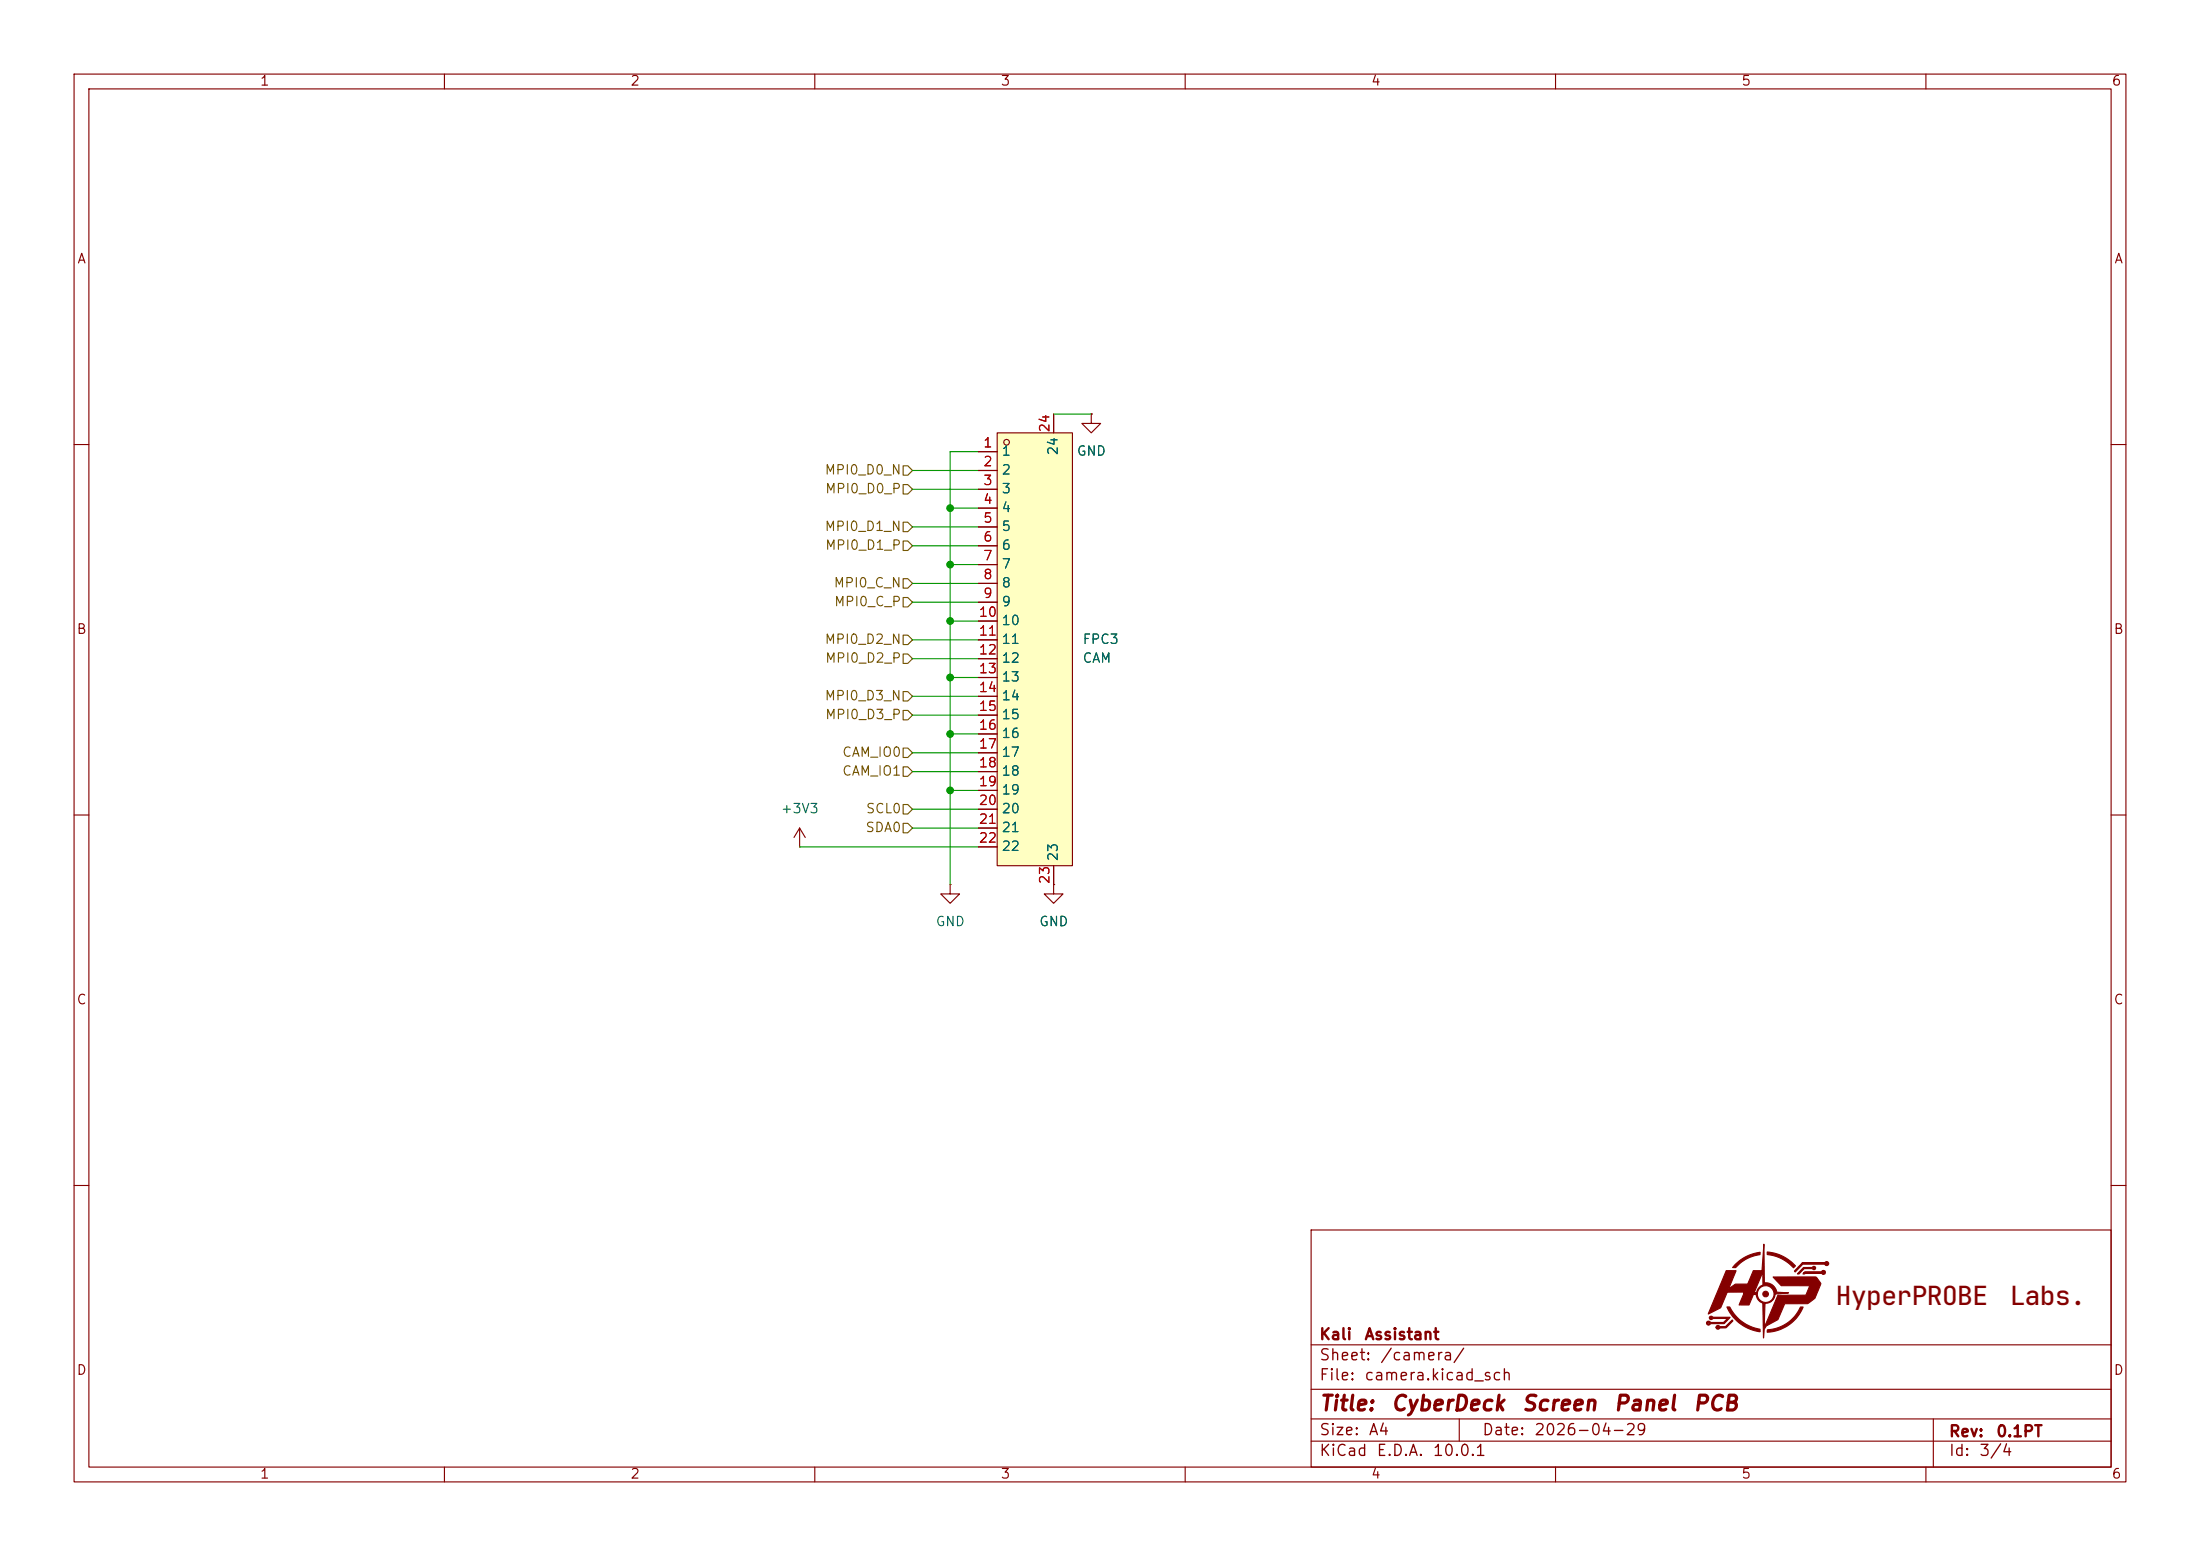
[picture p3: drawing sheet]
(kicad_sch
 (version 20260306)
 (generator "eeschema")
 (generator_version "10.0")
 (paper "A4")
 (title_block
  (title "CyberDeck Screen Panel PCB")
  (date "2026-04-29")
  (rev "0.1PT")
  (company "Kali Assistant"))
 (lib_symbols
  (symbol "FH34SRJ-22S-0.5SH(50):FH34SRJ-22S-0.5SH" (exclude_from_sim no) (in_bom yes) (on_board yes)
   (in_pos_files yes)
   (duplicate_pin_numbers_are_jumpers no)
   (property "Reference" "FPC" (at 0 36.83 0) (show_name no) (do_not_autoplace no) (effects (font (size 1.27 1.27))))
   (property "Value" "FH34SRJ-22S-0.5SH" (at 0 -36.83 0) (show_name no) (do_not_autoplace no) (effects (font (size 1.27 1.27))))
   (property "Footprint" "FH34SRJ-22S-0:FFC-SMD_22P-P0.50_HRS_FH34SRJ-22S-0.5SH" (at 0 -39.37 0) (show_name no) (do_not_autoplace no) (hide yes) (effects (font (size 1.27 1.27))))
   (property "Datasheet" "https://www.lcsc.com/datasheet/C2889325.pdf" (at 0 -41.91 0) (show_name no) (do_not_autoplace no) (hide yes) (effects (font (size 1.27 1.27))))
   (property "Description" "" (at 0 0 0) (show_name no) (do_not_autoplace no) (hide yes) (effects (font (size 1.27 1.27))))
   (property "Manufacturer" "HRS(广濑)" (at 0 -44.45 0) (show_name no) (do_not_autoplace no) (hide yes) (effects (font (size 1.27 1.27))))
   (property "MPN" "FH34SRJ-22S-0.5SH(50)" (at 0 -46.99 0) (show_name no) (do_not_autoplace no) (hide yes) (effects (font (size 1.27 1.27))))
   (property "LCSC Part" "C2889325" (at 0 -49.53 0) (show_name no) (do_not_autoplace no) (hide yes) (effects (font (size 1.27 1.27))))
   (symbol "FH34SRJ-22S-0.5SH_0_1"
    (rectangle (start -3.81 29.21) (end 6.35 -29.21) (stroke (width 0) (type default)) (fill (type background)))
    (circle (center -2.54 27.94) (radius 0.38) (stroke (width 0) (type default)) (fill (type none)))
    (pin unspecified line (at -6.35 26.67 0) (length 2.54) (name "1" (effects (font (size 1.27 1.27)))) (number "1" (effects (font (size 1.27 1.27)))))
    (pin unspecified line (at -6.35 24.13 0) (length 2.54) (name "2" (effects (font (size 1.27 1.27)))) (number "2" (effects (font (size 1.27 1.27)))))
    (pin unspecified line (at -6.35 21.59 0) (length 2.54) (name "3" (effects (font (size 1.27 1.27)))) (number "3" (effects (font (size 1.27 1.27)))))
    (pin unspecified line (at -6.35 19.05 0) (length 2.54) (name "4" (effects (font (size 1.27 1.27)))) (number "4" (effects (font (size 1.27 1.27)))))
    (pin unspecified line (at -6.35 16.51 0) (length 2.54) (name "5" (effects (font (size 1.27 1.27)))) (number "5" (effects (font (size 1.27 1.27)))))
    (pin unspecified line (at -6.35 13.97 0) (length 2.54) (name "6" (effects (font (size 1.27 1.27)))) (number "6" (effects (font (size 1.27 1.27)))))
    (pin unspecified line (at -6.35 11.43 0) (length 2.54) (name "7" (effects (font (size 1.27 1.27)))) (number "7" (effects (font (size 1.27 1.27)))))
    (pin unspecified line (at -6.35 8.89 0) (length 2.54) (name "8" (effects (font (size 1.27 1.27)))) (number "8" (effects (font (size 1.27 1.27)))))
    (pin unspecified line (at -6.35 6.35 0) (length 2.54) (name "9" (effects (font (size 1.27 1.27)))) (number "9" (effects (font (size 1.27 1.27)))))
    (pin unspecified line (at -6.35 3.81 0) (length 2.54) (name "10" (effects (font (size 1.27 1.27)))) (number "10" (effects (font (size 1.27 1.27)))))
    (pin unspecified line (at -6.35 1.27 0) (length 2.54) (name "11" (effects (font (size 1.27 1.27)))) (number "11" (effects (font (size 1.27 1.27)))))
    (pin unspecified line (at -6.35 -1.27 0) (length 2.54) (name "12" (effects (font (size 1.27 1.27)))) (number "12" (effects (font (size 1.27 1.27)))))
    (pin unspecified line (at -6.35 -3.81 0) (length 2.54) (name "13" (effects (font (size 1.27 1.27)))) (number "13" (effects (font (size 1.27 1.27)))))
    (pin unspecified line (at -6.35 -6.35 0) (length 2.54) (name "14" (effects (font (size 1.27 1.27)))) (number "14" (effects (font (size 1.27 1.27)))))
    (pin unspecified line (at -6.35 -8.89 0) (length 2.54) (name "15" (effects (font (size 1.27 1.27)))) (number "15" (effects (font (size 1.27 1.27)))))
    (pin unspecified line (at -6.35 -11.43 0) (length 2.54) (name "16" (effects (font (size 1.27 1.27)))) (number "16" (effects (font (size 1.27 1.27)))))
    (pin unspecified line (at -6.35 -13.97 0) (length 2.54) (name "17" (effects (font (size 1.27 1.27)))) (number "17" (effects (font (size 1.27 1.27)))))
    (pin unspecified line (at -6.35 -16.51 0) (length 2.54) (name "18" (effects (font (size 1.27 1.27)))) (number "18" (effects (font (size 1.27 1.27)))))
    (pin unspecified line (at -6.35 -19.05 0) (length 2.54) (name "19" (effects (font (size 1.27 1.27)))) (number "19" (effects (font (size 1.27 1.27)))))
    (pin unspecified line (at -6.35 -21.59 0) (length 2.54) (name "20" (effects (font (size 1.27 1.27)))) (number "20" (effects (font (size 1.27 1.27)))))
    (pin unspecified line (at -6.35 -24.13 0) (length 2.54) (name "21" (effects (font (size 1.27 1.27)))) (number "21" (effects (font (size 1.27 1.27)))))
    (pin unspecified line (at -6.35 -26.67 0) (length 2.54) (name "22" (effects (font (size 1.27 1.27)))) (number "22" (effects (font (size 1.27 1.27)))))
    (pin unspecified line (at 3.81 -31.75 90) (length 2.54) (name "23" (effects (font (size 1.27 1.27)))) (number "23" (effects (font (size 1.27 1.27)))))
    (pin unspecified line (at 3.81 31.75 270) (length 2.54) (name "24" (effects (font (size 1.27 1.27)))) (number "24" (effects (font (size 1.27 1.27))))))
   (embedded_fonts no))
  (symbol "power:+3V3"
   (power global)
   (pin_numbers (hide yes))
   (pin_names
    (offset 0) (hide yes)) (exclude_from_sim no) (in_bom yes) (on_board yes)
   (in_pos_files yes)
   (duplicate_pin_numbers_are_jumpers no)
   (property "Reference" "#PWR" (at 0 -3.81 0) (show_name no) (do_not_autoplace no) (hide yes) (effects (font (size 1.27 1.27))))
   (property "Value" "+3V3" (at 0 3.556 0) (show_name no) (do_not_autoplace no) (effects (font (size 1.27 1.27))))
   (property "Footprint" "" (at 0 0 0) (show_name no) (do_not_autoplace no) (hide yes) (effects (font (size 1.27 1.27))))
   (property "Datasheet" "" (at 0 0 0) (show_name no) (do_not_autoplace no) (hide yes) (effects (font (size 1.27 1.27))))
   (property "Description" "Power symbol creates a global label with name \"+3V3\"" (at 0 0 0) (show_name no) (do_not_autoplace no) (hide yes) (effects (font (size 1.27 1.27))))
   (symbol "+3V3_0_1"
    (polyline (pts (xy -0.762 1.27) (xy 0 2.54)) (stroke (width 0) (type default)) (fill (type none)))
    (polyline (pts (xy 0 2.54) (xy 0.762 1.27)) (stroke (width 0) (type default)) (fill (type none)))
    (polyline (pts (xy 0 0) (xy 0 2.54)) (stroke (width 0) (type default)) (fill (type none))))
   (symbol "+3V3_1_1"
    (pin power_in line (at 0 0 90) (length 0) (name "" (effects (font (size 1.27 1.27)))) (number "1" (effects (font (size 1.27 1.27))))))
   (embedded_fonts no))
  (symbol "power:GND"
   (power global)
   (pin_numbers (hide yes))
   (pin_names
    (offset 0) (hide yes)) (exclude_from_sim no) (in_bom yes) (on_board yes)
   (in_pos_files yes)
   (duplicate_pin_numbers_are_jumpers no)
   (property "Reference" "#PWR" (at 0 -6.35 0) (show_name no) (do_not_autoplace no) (hide yes) (effects (font (size 1.27 1.27))))
   (property "Value" "GND" (at 0 -3.81 0) (show_name no) (do_not_autoplace no) (effects (font (size 1.27 1.27))))
   (property "Footprint" "" (at 0 0 0) (show_name no) (do_not_autoplace no) (hide yes) (effects (font (size 1.27 1.27))))
   (property "Datasheet" "" (at 0 0 0) (show_name no) (do_not_autoplace no) (hide yes) (effects (font (size 1.27 1.27))))
   (property "Description" "Power symbol creates a global label with name \"GND\" , ground" (at 0 0 0) (show_name no) (do_not_autoplace no) (hide yes) (effects (font (size 1.27 1.27))))
   (symbol "GND_0_1"
    (polyline (pts (xy 0 0) (xy 0 -1.27) (xy 1.27 -1.27) (xy 0 -2.54) (xy -1.27 -1.27) (xy 0 -1.27)) (stroke (width 0) (type default)) (fill (type none))))
   (symbol "GND_1_1"
    (pin power_in line (at 0 0 270) (length 0) (name "" (effects (font (size 1.27 1.27)))) (number "1" (effects (font (size 1.27 1.27))))))
   (embedded_fonts no)))
 (junction
  (at 128.27 83.82)
  (diameter 0)
  (color 0 0 0 0))
 (junction
  (at 128.27 91.44)
  (diameter 0)
  (color 0 0 0 0))
 (junction
  (at 128.27 106.68)
  (diameter 0)
  (color 0 0 0 0))
 (junction
  (at 128.27 68.58)
  (diameter 0)
  (color 0 0 0 0))
 (junction
  (at 128.27 99.06)
  (diameter 0)
  (color 0 0 0 0))
 (junction
  (at 128.27 76.2)
  (diameter 0)
  (color 0 0 0 0))
 (wire
  (pts (xy 128.27 99.06) (xy 128.27 106.68))
  (stroke (width 0) (type default)))
 (wire
  (pts (xy 123.19 104.14) (xy 132.08 104.14))
  (stroke (width 0) (type default)))
 (wire
  (pts (xy 142.24 55.88) (xy 147.32 55.88))
  (stroke (width 0) (type default)))
 (wire
  (pts (xy 128.27 99.06) (xy 132.08 99.06))
  (stroke (width 0) (type default)))
 (wire
  (pts (xy 123.19 101.6) (xy 132.08 101.6))
  (stroke (width 0) (type default)))
 (wire
  (pts (xy 128.27 60.96) (xy 128.27 68.58))
  (stroke (width 0) (type default)))
 (wire
  (pts (xy 128.27 91.44) (xy 132.08 91.44))
  (stroke (width 0) (type default)))
 (wire
  (pts (xy 123.19 86.36) (xy 132.08 86.36))
  (stroke (width 0) (type default)))
 (wire
  (pts (xy 123.19 63.5) (xy 132.08 63.5))
  (stroke (width 0) (type default)))
 (wire
  (pts (xy 132.08 106.68) (xy 128.27 106.68))
  (stroke (width 0) (type default)))
 (wire
  (pts (xy 128.27 91.44) (xy 128.27 99.06))
  (stroke (width 0) (type default)))
 (wire
  (pts (xy 123.19 71.12) (xy 132.08 71.12))
  (stroke (width 0) (type default)))
 (wire
  (pts (xy 123.19 111.76) (xy 132.08 111.76))
  (stroke (width 0) (type default)))
 (wire
  (pts (xy 132.08 83.82) (xy 128.27 83.82))
  (stroke (width 0) (type default)))
 (wire
  (pts (xy 107.95 114.3) (xy 132.08 114.3))
  (stroke (width 0) (type default)))
 (wire
  (pts (xy 123.19 73.66) (xy 132.08 73.66))
  (stroke (width 0) (type default)))
 (wire
  (pts (xy 123.19 66.04) (xy 132.08 66.04))
  (stroke (width 0) (type default)))
 (wire
  (pts (xy 123.19 81.28) (xy 132.08 81.28))
  (stroke (width 0) (type default)))
 (wire
  (pts (xy 128.27 68.58) (xy 132.08 68.58))
  (stroke (width 0) (type default)))
 (wire
  (pts (xy 123.19 78.74) (xy 132.08 78.74))
  (stroke (width 0) (type default)))
 (wire
  (pts (xy 123.19 88.9) (xy 132.08 88.9))
  (stroke (width 0) (type default)))
 (wire
  (pts (xy 128.27 68.58) (xy 128.27 76.2))
  (stroke (width 0) (type default)))
 (wire
  (pts (xy 128.27 76.2) (xy 132.08 76.2))
  (stroke (width 0) (type default)))
 (wire
  (pts (xy 128.27 76.2) (xy 128.27 83.82))
  (stroke (width 0) (type default)))
 (wire
  (pts (xy 123.19 93.98) (xy 132.08 93.98))
  (stroke (width 0) (type default)))
 (wire
  (pts (xy 123.19 96.52) (xy 132.08 96.52))
  (stroke (width 0) (type default)))
 (wire
  (pts (xy 123.19 109.22) (xy 132.08 109.22))
  (stroke (width 0) (type default)))
 (wire
  (pts (xy 128.27 83.82) (xy 128.27 91.44))
  (stroke (width 0) (type default)))
 (wire
  (pts (xy 128.27 106.68) (xy 128.27 119.38))
  (stroke (width 0) (type default)))
 (wire
  (pts (xy 132.08 60.96) (xy 128.27 60.96))
  (stroke (width 0) (type default)))
 (hierarchical_label "MPI0_D1_P"
  (shape input)
  (at 123.19 73.66 180)
  (effects (font (size 1.27 1.27)) (justify right)))
 (hierarchical_label "MPI0_D0_P"
  (shape input)
  (at 123.19 66.04 180)
  (effects (font (size 1.27 1.27)) (justify right)))
 (hierarchical_label "SCL0"
  (shape input)
  (at 123.19 109.22 180)
  (effects (font (size 1.27 1.27)) (justify right)))
 (hierarchical_label "CAM_IO1"
  (shape input)
  (at 123.19 104.14 180)
  (effects (font (size 1.27 1.27)) (justify right)))
 (hierarchical_label "MPI0_D2_N"
  (shape input)
  (at 123.19 86.36 180)
  (effects (font (size 1.27 1.27)) (justify right)))
 (hierarchical_label "MPI0_D0_N"
  (shape input)
  (at 123.19 63.5 180)
  (effects (font (size 1.27 1.27)) (justify right)))
 (hierarchical_label "MPI0_D1_N"
  (shape input)
  (at 123.19 71.12 180)
  (effects (font (size 1.27 1.27)) (justify right)))
 (hierarchical_label "MPI0_D3_P"
  (shape input)
  (at 123.19 96.52 180)
  (effects (font (size 1.27 1.27)) (justify right)))
 (hierarchical_label "MPI0_C_P"
  (shape input)
  (at 123.19 81.28 180)
  (effects (font (size 1.27 1.27)) (justify right)))
 (hierarchical_label "SDA0"
  (shape input)
  (at 123.19 111.76 180)
  (effects (font (size 1.27 1.27)) (justify right)))
 (hierarchical_label "MPI0_D3_N"
  (shape input)
  (at 123.19 93.98 180)
  (effects (font (size 1.27 1.27)) (justify right)))
 (hierarchical_label "MPI0_D2_P"
  (shape input)
  (at 123.19 88.9 180)
  (effects (font (size 1.27 1.27)) (justify right)))
 (hierarchical_label "CAM_IO0"
  (shape input)
  (at 123.19 101.6 180)
  (effects (font (size 1.27 1.27)) (justify right)))
 (hierarchical_label "MPI0_C_N"
  (shape input)
  (at 123.19 78.74 180)
  (effects (font (size 1.27 1.27)) (justify right)))
 (symbol
  (lib_id "power:GND")
  (at 142.24 119.38 0)
  (unit 1)
  (body_style 1)
  (exclude_from_sim no)
  (in_bom yes)
  (on_board yes)
  (in_pos_files yes)
  (dnp no)
  (fields_autoplaced yes)
  (property "Reference" "#PWR09" (at 142.24 125.73 0) (hide yes) (show_name no) (do_not_autoplace no) (effects (font (size 1.27 1.27))))
  (property "Value" "GND" (at 142.24 124.46 0) (show_name no) (do_not_autoplace no) (effects (font (size 1.27 1.27))))
  (property "Footprint" "" (at 142.24 119.38 0) (hide yes) (show_name no) (do_not_autoplace no) (effects (font (size 1.27 1.27))))
  (property "Datasheet" "" (at 142.24 119.38 0) (hide yes) (show_name no) (do_not_autoplace no) (effects (font (size 1.27 1.27))))
  (property "Description" "Power symbol creates a global label with name \"GND\" , ground" (at 142.24 119.38 0) (hide yes) (show_name no) (do_not_autoplace no) (effects (font (size 1.27 1.27))))
  (pin "1"))
 (symbol
  (lib_id "FH34SRJ-22S-0.5SH(50):FH34SRJ-22S-0.5SH")
  (at 138.43 87.63 0)
  (unit 1)
  (body_style 1)
  (exclude_from_sim no)
  (in_bom yes)
  (on_board yes)
  (in_pos_files yes)
  (dnp no)
  (fields_autoplaced yes)
  (property "Reference" "FPC3" (at 146.05 87.6299 0) (show_name no) (do_not_autoplace no) (effects (font (size 1.27 1.27)) (justify left)))
  (property "Value" "" (at 146.05 88.8999 0) (show_name no) (do_not_autoplace no) (effects (font (size 1.27 1.27)) (justify left)))
  (property "Footprint" "FH34SRJ-22S-0.5SH(50):FFC-SMD_22P-P0.50_HRS_FH34SRJ-22S-0.5SH" (at 138.43 127 0) (hide yes) (show_name no) (do_not_autoplace no) (effects (font (size 1.27 1.27))))
  (property "Datasheet" "https://www.lcsc.com/datasheet/C2889325.pdf" (at 138.43 129.54 0) (hide yes) (show_name no) (do_not_autoplace no) (effects (font (size 1.27 1.27))))
  (property "Description" "" (at 138.43 87.63 0) (hide yes) (show_name no) (do_not_autoplace no) (effects (font (size 1.27 1.27))))
  (property "Manufacturer" "HRS(广濑)" (at 138.43 132.08 0) (hide yes) (show_name no) (do_not_autoplace no) (effects (font (size 1.27 1.27))))
  (property "MPN" "FH34SRJ-22S-0.5SH(50)" (at 138.43 134.62 0) (hide yes) (show_name no) (do_not_autoplace no) (effects (font (size 1.27 1.27))))
  (property "LCSC Part" "C2889325" (at 138.43 137.16 0) (hide yes) (show_name no) (do_not_autoplace no) (effects (font (size 1.27 1.27))))
  (pin "23")
  (pin "10")
  (pin "3")
  (pin "4")
  (pin "5")
  (pin "6")
  (pin "7")
  (pin "1")
  (pin "2")
  (pin "24")
  (pin "19")
  (pin "9")
  (pin "16")
  (pin "13")
  (pin "21")
  (pin "20")
  (pin "22")
  (pin "11")
  (pin "18")
  (pin "8")
  (pin "12")
  (pin "17")
  (pin "14")
  (pin "15"))
 (symbol
  (lib_id "power:+3V3")
  (at 107.95 114.3 0)
  (unit 1)
  (body_style 1)
  (exclude_from_sim no)
  (in_bom yes)
  (on_board yes)
  (in_pos_files yes)
  (dnp no)
  (fields_autoplaced yes)
  (property "Reference" "#PWR07" (at 107.95 118.11 0) (hide yes) (show_name no) (do_not_autoplace no) (effects (font (size 1.27 1.27))))
  (property "Value" "+3V3" (at 107.95 109.22 0) (show_name no) (do_not_autoplace no) (effects (font (size 1.27 1.27))))
  (property "Footprint" "" (at 107.95 114.3 0) (hide yes) (show_name no) (do_not_autoplace no) (effects (font (size 1.27 1.27))))
  (property "Datasheet" "" (at 107.95 114.3 0) (hide yes) (show_name no) (do_not_autoplace no) (effects (font (size 1.27 1.27))))
  (property "Description" "Power symbol creates a global label with name \"+3V3\"" (at 107.95 114.3 0) (hide yes) (show_name no) (do_not_autoplace no) (effects (font (size 1.27 1.27))))
  (pin "1"))
 (symbol
  (lib_id "power:GND")
  (at 128.27 119.38 0)
  (unit 1)
  (body_style 1)
  (exclude_from_sim no)
  (in_bom yes)
  (on_board yes)
  (in_pos_files yes)
  (dnp no)
  (fields_autoplaced yes)
  (property "Reference" "#PWR08" (at 128.27 125.73 0) (hide yes) (show_name no) (do_not_autoplace no) (effects (font (size 1.27 1.27))))
  (property "Value" "GND" (at 128.27 124.46 0) (show_name no) (do_not_autoplace no) (effects (font (size 1.27 1.27))))
  (property "Footprint" "" (at 128.27 119.38 0) (hide yes) (show_name no) (do_not_autoplace no) (effects (font (size 1.27 1.27))))
  (property "Datasheet" "" (at 128.27 119.38 0) (hide yes) (show_name no) (do_not_autoplace no) (effects (font (size 1.27 1.27))))
  (property "Description" "Power symbol creates a global label with name \"GND\" , ground" (at 128.27 119.38 0) (hide yes) (show_name no) (do_not_autoplace no) (effects (font (size 1.27 1.27))))
  (pin "1"))
 (symbol
  (lib_id "power:GND")
  (at 147.32 55.88 0)
  (unit 1)
  (body_style 1)
  (exclude_from_sim no)
  (in_bom yes)
  (on_board yes)
  (in_pos_files yes)
  (dnp no)
  (fields_autoplaced yes)
  (property "Reference" "#PWR010" (at 147.32 62.23 0) (hide yes) (show_name no) (do_not_autoplace no) (effects (font (size 1.27 1.27))))
  (property "Value" "GND" (at 147.32 60.96 0) (show_name no) (do_not_autoplace no) (effects (font (size 1.27 1.27))))
  (property "Footprint" "" (at 147.32 55.88 0) (hide yes) (show_name no) (do_not_autoplace no) (effects (font (size 1.27 1.27))))
  (property "Datasheet" "" (at 147.32 55.88 0) (hide yes) (show_name no) (do_not_autoplace no) (effects (font (size 1.27 1.27))))
  (property "Description" "Power symbol creates a global label with name \"GND\" , ground" (at 147.32 55.88 0) (hide yes) (show_name no) (do_not_autoplace no) (effects (font (size 1.27 1.27))))
  (pin "1")))
